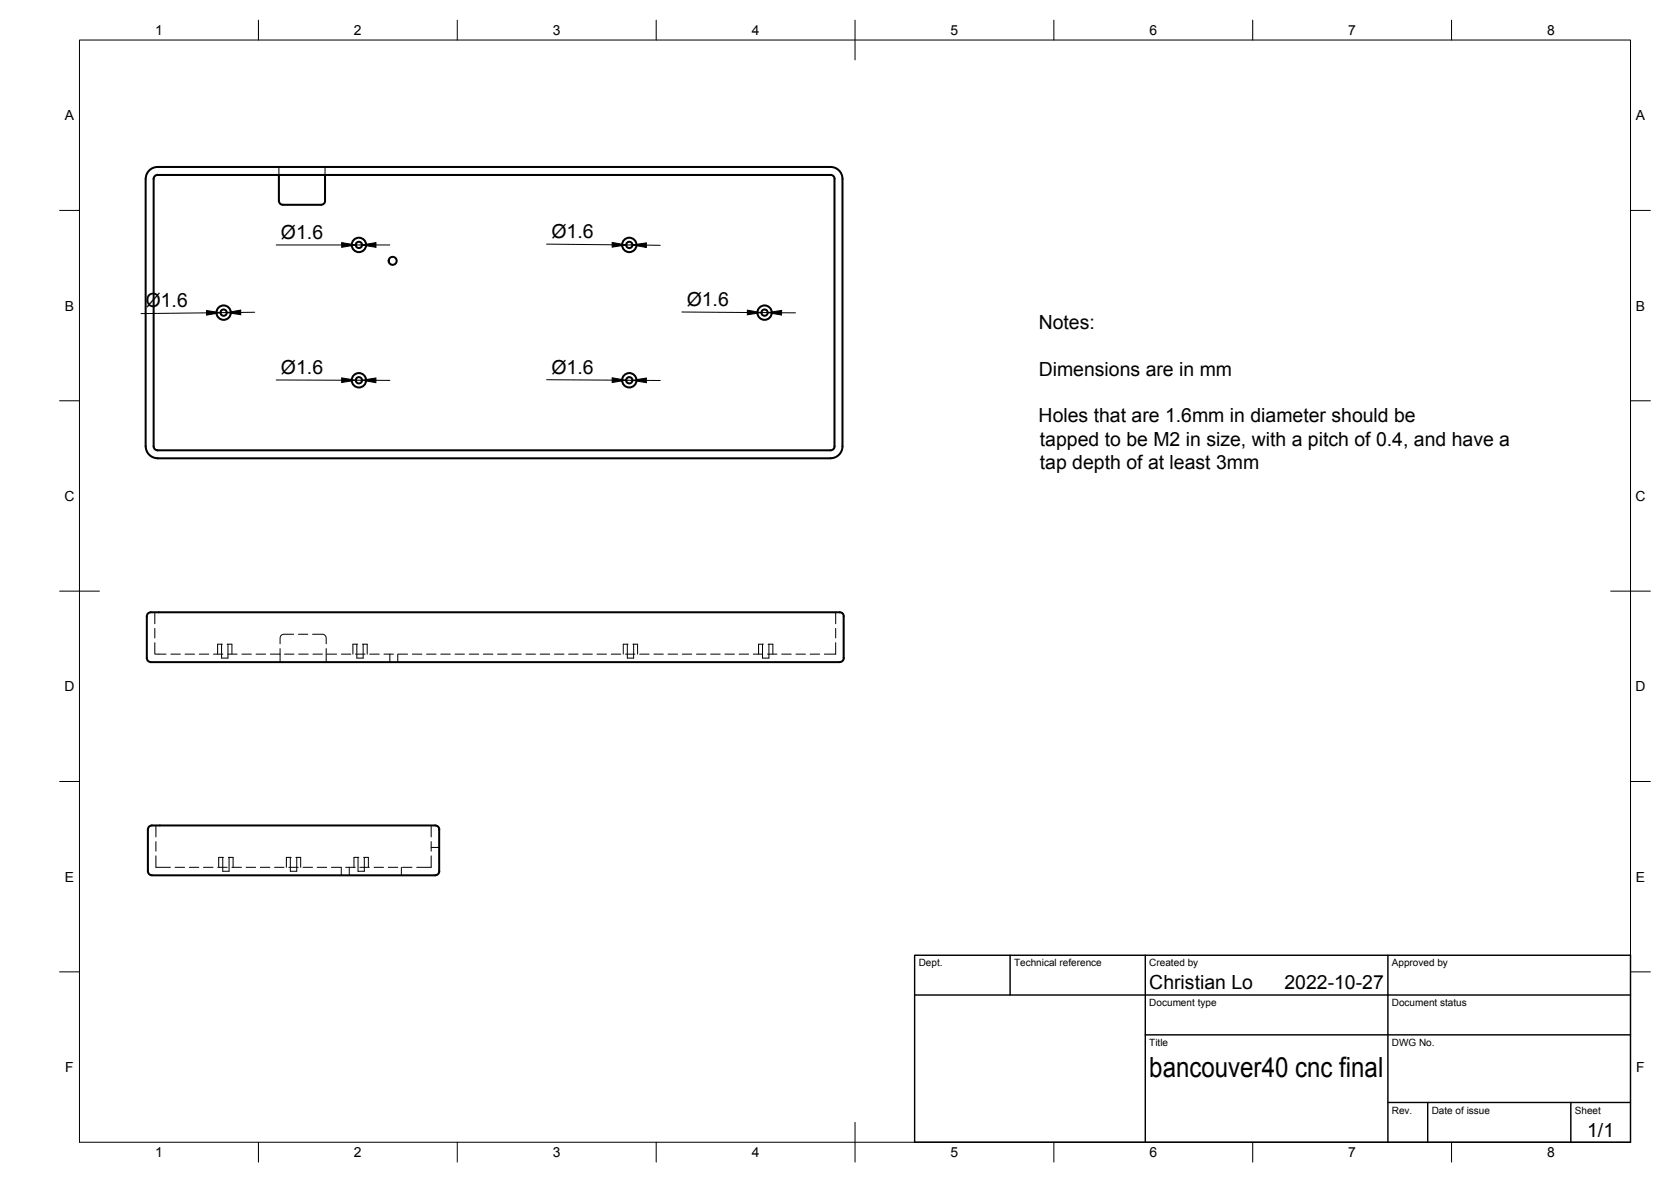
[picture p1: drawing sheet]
<svg xmlns="http://www.w3.org/2000/svg" width="420mm" height="297mm" viewBox="0 0 420 297" stroke-linecap="round" stroke-linejoin="round" font-family="sans-serif">
<!-- layer: Visible -->
<g fill="none" stroke="#000" stroke-width=".51">
<path d="M39.6 44l169.2-.1a1.01 1.01 0 0 1 1 1.1v67.2a.97 .97 0 0 1-1 1h-169.2M39.6 42h169.2a2.99 2.99 0 0 1 3 3v67.2a2.99 2.99 0 0 1-3 3h-169.2M39.6 43.9a1.01 1.01 0 0 0-1 1.1v67.2a1.01 1.01 0 0 0 1 1M39.6 42a3 3 0 0 0-3 3v67.2a2.99 2.99 0 0 0 3 3M70.1 44v6.5a1.01 1.01 0 0 0 1 1M81.7 44v6.5a1.01 1.01 0 0 1-1 1h-9.6M37.2 154.2l.7-.3h172.3a1.81 1.81 0 0 1 1.9 .6l.1 10.9a1.52 1.52 0 0 1-2 1h-171.4a1.53 1.53 0 0 1-1.9-1v-10.5zM38.2 207.4h70.3a1.81 1.81 0 0 1 1.9 .7v10.8a1.52 1.52 0 0 1-1.9 1.1h-70.3M38.2 207.4a1.01 1.01 0 0 0-1 1.1v10.4a1.01 1.01 0 0 0 1 1"/>
<circle cx="56.2" cy="78.6" r="1.81"/>
<circle cx="56.2" cy="78.6" r=".79"/>
<circle cx="90.2" cy="61.5" r="1.81"/>
<circle cx="90.2" cy="61.5" r=".79"/>
<circle cx="98.7" cy="65.5" r="1.01"/>
<circle cx="158.2" cy="61.5" r="1.81"/>
<circle cx="158.2" cy="61.5" r=".79"/>
<circle cx="192.2" cy="78.6" r="1.81"/>
<circle cx="192.2" cy="78.6" r=".79"/>
<circle cx="90.2" cy="95.6" r="1.81"/>
<circle cx="90.2" cy="95.6" r=".79"/>
<circle cx="158.2" cy="95.6" r="1.81"/>
<circle cx="158.2" cy="95.6" r=".79"/>
</g>
<!-- layer: Hidden -->
<g fill="none" stroke="#000" stroke-width=".25">
<path d="M70.1 42v2M81.7 42v2M38.9 153.9v2.8M38.9 157.9v2.4M73.8 159.4h-2.4a1 1 0 0 0-1 1v1.4M75 159.4h2.4M78.6 159.4h2.4a1 1 0 0 1 1 1v1.4M210.1 153.9v2.8M210.1 157.9v2.4M38.9 161.5v2.9h2.9M43 164.4h2.3M46.5 164.4h2.4"/>
<path d="M50.1 164.4h2.4M53.7 164.4h2.3M55.7 161.9v3.5h1.6v-3.5M55.9 161.9h-1.2v2.5M57.1 161.9h1.2v2.5M57.3 164.4h2.3M60.8 164.4h2.4M64.4 164.4h2.4M68 164.4h2.3M70.4 163v3.4M71.5 164.4h2.4M75.1 164.4h2.4"/>
<path d="M78.7 164.4h2.4M82 163v3.4M82.3 164.4h2.3M85.8 164.4h2.4M89.4 164.4h2.4M89.7 161.9v3.5h1.6v-3.5M89.9 161.9h-1.2v2.5M91.1 161.9h1.2v2.5M93 164.4h2.4M96.5 164.4h2.4M98 164.4v2M100 164.4v2"/>
<path d="M100.1 164.4h2.4M103.7 164.4h2.4M107.3 164.4h2.3M110.8 164.4h2.4M114.4 164.4h2.4M118 164.4h2.4M121.5 164.4h2.4M125.1 164.4h2.4M128.7 164.4h2.4M132.3 164.4h2.3M135.8 164.4h2.4M139.4 164.4h2.4"/>
<path d="M143 164.4h2.4M146.6 164.4h2.3M150.1 164.4h2.4M153.7 164.4h2.4M157.3 164.4h2.4M157.7 161.9v3.5h1.6v-3.5M157.9 161.9h-1.2v2.5M159.1 161.9h1.2v2.5M160.8 164.4h2.4M164.4 164.4h2.4M168 164.4h2.4M171.6 164.4h2.3"/>
<path d="M175.1 164.4h2.4M178.7 164.4h2.4M182.3 164.4h2.4M185.8 164.4h2.4M189.4 164.4h2.4M191.7 161.9v3.5h1.6v-3.5M191.9 161.9h-1.2v2.5M193 164.4h2.4M193.1 161.9h1.2v2.5M196.6 164.4h2.3M200.1 164.4h2.4M203.7 164.4h2.4"/>
<path d="M210.1 161.5v2.9h-2.8M39.2 215.1v2.9h3.6M39.2 207.4v2.9M39.2 211.5v2.4M44 218h2.4M47.6 218h2.4M51.2 218h2.4M54.8 218h2.3M56 215.5v3.5h1.6v-3.5M56.2 215.5h-1.2v2.5M57.4 215.5h1.2v2.5M58.3 218h2.4"/>
<path d="M61.9 218h2.4M65.5 218h2.4M69 218h2.4M72.6 218h2.4M73 215.5v3.5h1.6v-3.5M73.2 215.5h-1.2v2.5M74.4 215.5h1.2v2.5M76.2 218h2.4M79.8 218h2.3M83.3 218h2.4M85.8 218v2M86.9 218h2.4"/>
<path d="M87.8 218v2M90 215.5v3.5h1.6v-3.5M90.2 215.5h-1.2v2.5M90.5 218h2.4M91.4 215.5h1.2v2.5M94.1 218h2.3M97.6 218h2.4M100.9 218v2M101.2 218h2.4M108.4 215.1v2.9h-3.6M108.4 207.4v2.9M108.4 211.5v2.4"/>
<path d="M108.4 213h2"/>
</g>
<!-- layer: BORDER -->
<g fill="none" stroke="#000" stroke-width=".25">
<path d="M20 10.1h390v276.9h-390zM65 5.1v5M115 5.1v5M165 5.1v5M215 5.1v10M265 5.1v5M315 5.1v5M365 5.1v5M15 52.9h5M410 52.9h5M15 100.7h5M410 100.7h5"/>
<path d="M15 148.6h10M405 148.6h10M15 196.4h5M410 196.4h5M15 244.2h5M410 244.2h5M65 287v5M115 287v5M165 287v5M215 282.1v9.9M265 287v5M315 287v5"/>
<path d="M365 287v5"/>
</g>
<!-- layer: TITLEBLOCK -->
<path d="M230 240.1h180v46.9h-180zM230 250h180M254 240.1v9.9M288 240.1v46.9M349 240.1v46.9M288 260.1h122M349 277.1h61M359 277.1v9.9M395 277.1v9.9" fill="none" stroke="#000" stroke-width=".36"/>
<!-- layer: FD_Dimensions -->
<g fill="none" stroke="#000" stroke-width=".25">
<path d="M51.9 78.6l-16.4 .2M57 78.6h-1.6M64 78.5h-3.5M69.4 61.6h16.5M89.4 61.6h1.6M94.5 61.6h3.5M137.4 61.3l16.5 .2M157.4 61.6h1.6M162.5 61.6h3.5M171.4 78.4l16.5 .1M191.4 78.6h1.6M196.5 78.6h3.5"/>
<path d="M69.4 95.5l16.5 .1M89.4 95.6h1.6M94.5 95.6h3.5M137.4 95.4l16.5 .1M157.4 95.6h1.6M162.5 95.6h3.5"/>
</g>
<path d="M51.9 78l3.5 .6-3.5 .6zM57 78.6l3.5-.7v1.2zM85.9 61l3.5 .6-3.5 .6zM91 61.6l3.5-.6v1.2zM153.9 60.9l3.5 .7-3.5 .5zM159 61.6l3.5-.6v1.2zM187.9 77.9l3.5 .7-3.5 .5zM193 78.6l3.5-.6v1.2zM85.9 95l3.5 .6-3.5 .5zM91 95.6l3.5-.6v1.2zM153.9 94.9l3.5 .7-3.5 .5zM159 95.6l3.5-.6v1.2z" fill="#000" stroke="#000" stroke-width=".25"/>
<text font-size="7" x="289" y="270.6">bancouver40 cnc final</text>
<g font-size="4.9">
<text x="138.7" y="59.8" transform="rotate(1 138.7 59.8)">Ø1.6</text>
<text x="70.7" y="60">Ø1.6</text>
<text x="36.6" y="77.3" transform="rotate(-1 36.6 77.3)">Ø1.6</text>
<text x="172.7" y="76.9">Ø1.6</text>
<text x="261.2" y="82.7">Notes:</text>
<text x="70.7" y="93.9">Ø1.6</text>
<text x="138.7" y="93.9">Ø1.6</text>
<text x="261.2" y="94.4">Dimensions are in mm</text>
<text x="261.2" y="106.1">Holes that are 1.6mm in diameter should be</text>
<text x="261.5" y="112">tapped to be M2 in size, with a pitch of 0.4, and have a</text>
<text x="261.5" y="117.8">tap depth of at least 3mm</text>
<text x="289" y="248.5">Christian Lo</text>
<text x="323" y="248.5">2022-10-27</text>
<text x="399.1" y="285.7">1/1</text>
</g>
<g font-size="3.5">
<text x="39" y="8.8">1</text>
<text x="89" y="8.8">2</text>
<text x="139" y="8.8">3</text>
<text x="189" y="8.8">4</text>
<text x="239" y="8.8">5</text>
<text x="289" y="8.8">6</text>
<text x="339" y="8.8">7</text>
<text x="389" y="8.8">8</text>
<text x="16.3" y="30.2">A</text>
<text x="411.3" y="30.2">A</text>
<text x="16.3" y="78">B</text>
<text x="411.3" y="78">B</text>
<text x="16.2" y="125.9">C</text>
<text x="411.2" y="125.9">C</text>
<text x="16.2" y="173.7">D</text>
<text x="411.2" y="173.7">D</text>
<text x="16.3" y="221.6">E</text>
<text x="411.3" y="221.6">E</text>
<text x="16.4" y="269.4">F</text>
<text x="411.4" y="269.4">F</text>
<text x="39" y="290.8">1</text>
<text x="89" y="290.8">2</text>
<text x="139" y="290.8">3</text>
<text x="189" y="290.8">4</text>
<text x="239" y="290.8">5</text>
<text x="289" y="290.8">6</text>
<text x="339" y="290.8">7</text>
<text x="389" y="290.8">8</text>
</g>
<g font-size="2.5">
<text x="231" y="242.9">Dept.</text>
<text x="255" y="242.9">Technical reference</text>
<text x="289" y="242.9">Created by</text>
<text x="350" y="242.9">Approved by</text>
<text x="289" y="252.8">Document type</text>
<text x="350" y="252.8">Document status</text>
<text x="289" y="262.9">Title</text>
<text x="350" y="262.9">DWG No.</text>
<text x="350" y="279.9">Rev.</text>
<text x="360" y="279.9">Date of issue</text>
<text x="396" y="279.9">Sheet</text>
</g>
</svg>
